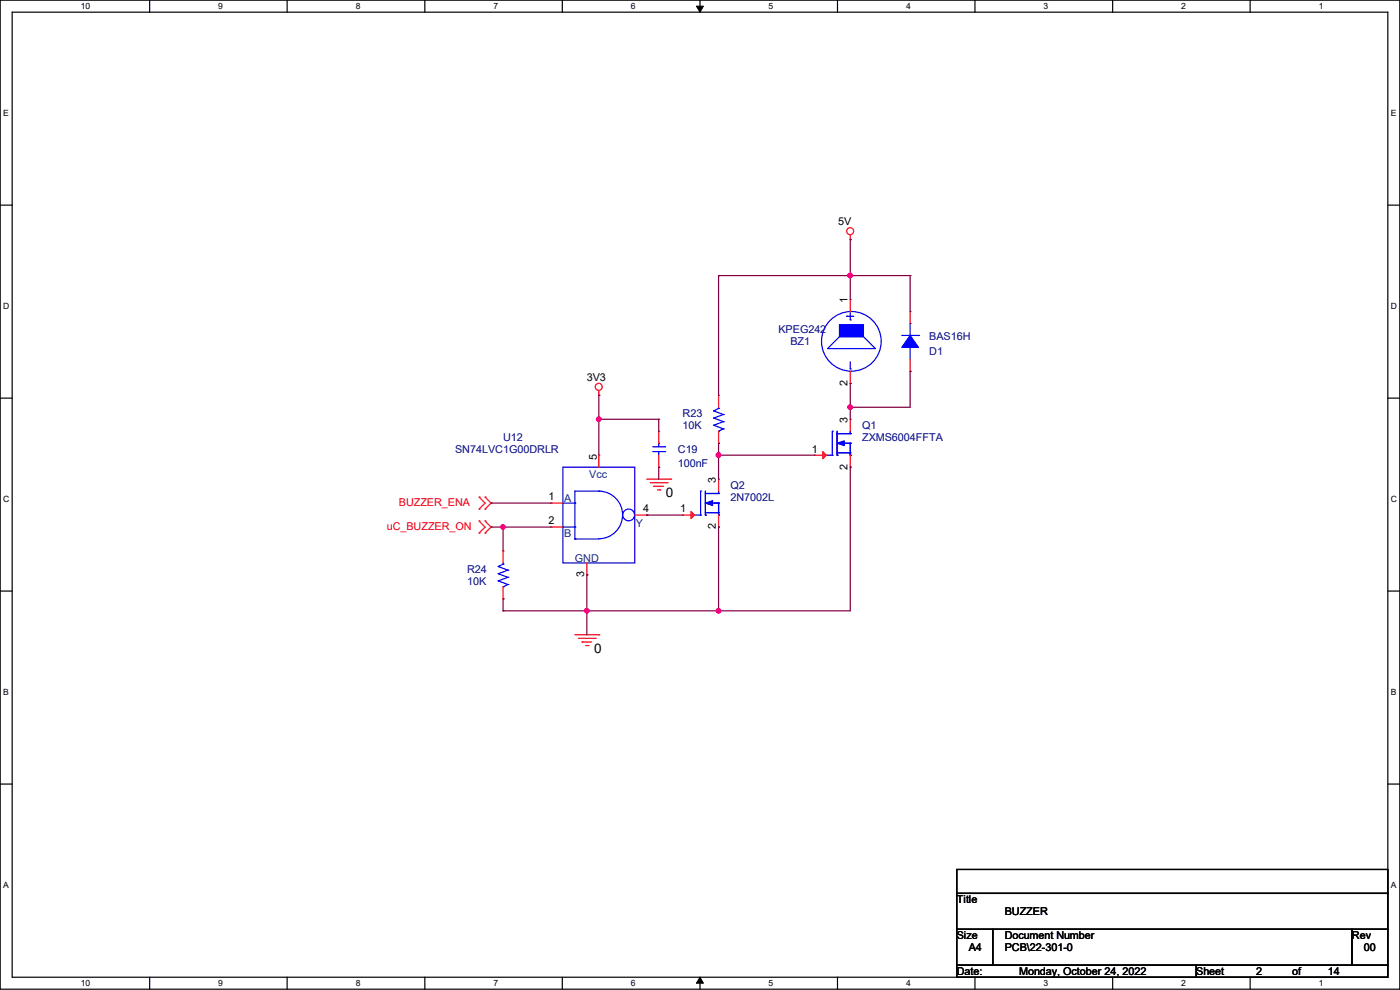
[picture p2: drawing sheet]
<svg xmlns="http://www.w3.org/2000/svg" width="297mm" height="210mm" viewBox="0 0 297 210" stroke-linecap="round" stroke-linejoin="round" font-family="sans-serif">
<path d="M0 0h297v209.8h-297zM2.6 2.6h291.8v204.7h-291.8z" fill="none" stroke="#000" stroke-width=".25"/>
<g fill="#fff">
<path d="M17.1 .3h2v2h-2z"/>
<path d="M17.1 207.6h2v1.9h-2z"/>
</g>
<path d="M31.7 0v2.6M31.7 207.3v2.5" fill="none" stroke="#000" stroke-width=".25"/>
<g fill="#fff">
<path d="M46.3 .3h1v2h-1z"/>
<path d="M46.3 207.6h1v1.9h-1z"/>
</g>
<path d="M60.9 0v2.6M60.9 207.3v2.5" fill="none" stroke="#000" stroke-width=".25"/>
<g fill="#fff">
<path d="M75.5 .3h1v2h-1z"/>
<path d="M75.5 207.6h1v1.9h-1z"/>
</g>
<path d="M90.1 0v2.6M90.1 207.3v2.5" fill="none" stroke="#000" stroke-width=".25"/>
<g fill="#fff">
<path d="M104.7 .3h1v2h-1z"/>
<path d="M104.7 207.6h1v1.9h-1z"/>
</g>
<path d="M119.3 0v2.6M119.3 207.3v2.5" fill="none" stroke="#000" stroke-width=".25"/>
<g fill="#fff">
<path d="M133.9 .3h.9v2h-.9z"/>
<path d="M133.9 207.6h.9v1.9h-.9z"/>
</g>
<path d="M148.5 0v2.6M148.5 207.3v2.5" fill="none" stroke="#000" stroke-width=".25"/>
<path d="M147.7 1.3h1.5l-.7 1.3zM148.5 207.3l.7 1.3h-1.5z" fill="#000" stroke="#000" stroke-width=".21"/>
<g fill="#fff">
<path d="M163.1 .3h.9v2h-.9z"/>
<path d="M163.1 207.6h.9v1.9h-.9z"/>
</g>
<path d="M177.7 0v2.6M177.7 207.3v2.5" fill="none" stroke="#000" stroke-width=".25"/>
<g fill="#fff">
<path d="M192.2 .3h1v2h-1z"/>
<path d="M192.2 207.6h1v1.9h-1z"/>
</g>
<path d="M206.8 0v2.6M206.8 207.3v2.5" fill="none" stroke="#000" stroke-width=".25"/>
<g fill="#fff">
<path d="M221.4 .3h1v2h-1z"/>
<path d="M221.4 207.6h1v1.9h-1z"/>
</g>
<path d="M236.1 0v2.6M236.1 207.3v2.5" fill="none" stroke="#000" stroke-width=".25"/>
<g fill="#fff">
<path d="M250.6 .3h1v2h-1z"/>
<path d="M250.6 207.6h1v1.9h-1z"/>
</g>
<path d="M265.2 0v2.6M265.2 207.3v2.5" fill="none" stroke="#000" stroke-width=".25"/>
<g fill="#fff">
<path d="M279.8 .3h1v2h-1z"/>
<path d="M279.8 207.6h1v1.9h-1z"/>
<path d="M.7 23h1.2v2h-1.2z"/>
<path d="M295.1 23h1.1v2h-1.1z"/>
<path d="M.7 64h1.2v2h-1.2z"/>
<path d="M295.1 64h1.2v2h-1.2z"/>
</g>
<path d="M0 43.5h2.6M294.4 43.5h2.6" fill="none" stroke="#000" stroke-width=".25"/>
<g fill="#fff">
<path d="M.7 104.9h1.2v2h-1.2z"/>
<path d="M295.1 104.9h1.2v2h-1.2z"/>
</g>
<path d="M0 84.5h2.6M294.4 84.5h2.6" fill="none" stroke="#000" stroke-width=".25"/>
<g fill="#fff">
<path d="M.7 145.8h1.2v2h-1.2z"/>
<path d="M295.1 145.8h1.1v2h-1.1z"/>
</g>
<path d="M0 125.4h2.6M294.4 125.4h2.6" fill="none" stroke="#000" stroke-width=".25"/>
<g fill="#fff">
<path d="M.7 186.8h1.2v2h-1.2z"/>
<path d="M295.1 186.8h1.1v2h-1.1z"/>
</g>
<path d="M0 166.3h2.6M294.4 166.3h2.6M203 184.4h91.4v5.1h-91.4zM203 189.5h91.4v7.6h-91.4zM203 197.1h7.6v7.7h-7.6zM210.6 197.1h76.2v7.7h-76.2zM286.8 197.1h7.6v7.7h-7.6zM203 204.8h50.8v2.5h-50.8zM253.8 204.8h40.6v2.5h-40.6z" fill="none" stroke="#000" stroke-width=".25"/>
<g fill="none" stroke="#f00" stroke-width=".25">
<path d="M180.4 50.8h.1M180.4 49.8v1M180.4 63.5h.1M180.4 63.5v2.6M180.4 78.8v2.5M193.1 78.8h.1M193.1 66.1h.1M193.1 66.1v2.5M193.1 76.2v2.6M127 83.9h.1M127 96.6h.1M127 82.8v1.1"/>
<path d="M127 96.6v2.5M139.7 99.1h.1M139.7 91.5h.1M139.7 91.5v2.5M139.7 96.6v2.5M152.4 94h.1M152.4 83.9h.1M152.4 83.9v2.5M152.4 91.5v2.5M172.8 96.6h.1M172.8 96.6h2.5M180.4 99.1h.1"/>
<path d="M180.4 88.9h.1M180.4 81.3h.1M180.4 88.9v2.6M180.4 96.6v2.5M101.6 105.5h.1M101.6 108h.1M101.6 110.5h.1M101.6 113.1h.1M101.6 105.5l1.3 1.2-1.3 1.3M101.6 110.5l1.3 1.3-1.3 1.3M102.9 108h.1M102.9 105.5h.1"/>
<path d="M102.9 113.1h.1M102.9 110.5h.1M102.9 105.5l1.3 1.2-1.3 1.3M102.9 110.5l1.3 1.3-1.3 1.3M106.7 116.9h.1M106.7 116.9v2.5M116.9 106.7h.1M116.9 111.8h.1M116.9 106.7h2.5M116.9 111.8h2.5M124.5 119.4v2.6M134.7 109.3h2.5"/>
<path d="M137.2 109.3h.1M137.2 101.6h5.1M138 102.4h3.5M138.7 103.2h.1M138.7 103.2h2.1M139.5 103.9h.5M140 103.9h.1M141.5 102.4h.1M142.3 101.6h.1M144.8 109.3h.1M144.8 109.3h2.6M152.4 111.8h.1"/>
<path d="M152.4 101.6h.1M152.4 101.6v2.6M152.4 109.3v2.5M106.7 127h.1M106.7 124.5v2.5M122 134.7h5M122.7 135.4h3.6M123.5 136.2h.1M123.5 136.2h2M124.2 136.9h.6M124.5 122h.1M124.8 136.9h.1"/>
<path d="M126.3 135.4h.1M127 134.7h.1"/>
<circle cx="180.4" cy="49" r=".74"/>
<circle cx="127" cy="82.1" r=".74"/>
</g>
<g fill="none" stroke="#00f" stroke-width=".25">
<path d="M175.6 74l2.5-2.6h5.1l2.5 2.6zM179.6 67.1h.1M179.6 67.1h1.5M180.4 67.9h.1M180.4 78.3h.1M180.4 66.3v1.6M180.4 76.8v1.5M191.3 71.2h3.6M193.1 73.7h.1M193.1 68.6h.1M193.1 68.6v2.6M193.1 73.7v2.5"/>
<path d="M194.9 71.2h.1M119.4 99.1h15.3v20.3h-15.3zM138.5 95.8h2.5M138.5 94.8h2.5M139.7 94h.1M139.7 95.8h.1M139.7 94v.8M139.7 95.8v.8M141 95.8h.1M141 94.8h.1M151.4 87.2h.1M151.4 88.7h.1"/>
<path d="M151.4 90.2h.1M151.4 87.2l2.1 .7M151.4 88.7l2.1 .8M151.4 90.2l2.1 .8M152.4 91.5h.1M152.4 86.7h.1M152.4 86.4v.3M152.4 86.7l-1 .5M153.5 87.9h.1M153.5 89.5h.1M153.5 91h.1M153.5 87.9l-2.1 .8"/>
<path d="M153.5 89.5l-2.1 .7M153.5 91l-1.1 .5M175.3 96.6h1.3M176.6 96.6h.1M176.6 91.5h.1M176.6 91.5v5.1M177.6 96.6h.1M177.6 92h.1M177.6 91.5v5.1M177.6 92h2.8M177.6 96.1h2.8M177.8 92h.1"/>
<path d="M178.9 94h1.5M180.1 96.1h.1M180.4 92h.1M180.4 94h.1M180.4 96.6h.1M180.4 96.1h.1M180.4 91.5v.5M180.4 94v2.6M106.7 119.7h.1M106.7 119.7l-1 .5M106.7 119.4v.3M119.4 106.7h2.6"/>
<path d="M119.4 111.8h2.6M122 114.3h.1M122 106.7h.1M122 111.8h.1M122 114.3h5M127 104.2h.1M127 104.2a5.1 5.1 0 0 1 5.1 5 5.1 5.1 0 0 1-5.1 5.1M127 104.2h-5v10.1M147.4 109.3h1.2M148.6 109.3h.1M148.6 104.2h.1M148.6 104.2v5.1"/>
<path d="M149.6 109.3h.1M149.6 104.7h.1M149.6 104.2v5.1M149.6 104.7h2.8M149.6 108.8h2.8M149.9 104.7h.1M150.9 106.7h1.5M152.2 108.8h.1M152.4 104.7h.1M152.4 106.7h.1M152.4 109.3h.1M152.4 108.8h.1"/>
<path d="M152.4 104.2v.5M152.4 106.7v2.6M105.7 120.2h.1M105.7 121.7h.1M105.7 123.2h.1M105.7 120.2l2 .7M105.7 121.7l2 .8M105.7 123.2l2 .8M106.7 124.5h.1M107.7 120.9h.1M107.7 122.5h.1M107.7 124h.1"/>
<path d="M107.7 120.9l-2 .8M107.7 122.5l-2 .7M107.7 124l-1 .5"/>
<circle cx="180.6" cy="72.4" r="6.3"/>
<circle cx="133.4" cy="109.2" r="1.25"/>
</g>
<g fill="#00f" stroke="#00f" stroke-width=".25">
<path d="M177.6 94l1.5-.5v1z"/>
<path d="M149.6 106.7l1.6-.5v1z"/>
<path d="M193.1 71.2l1.8 2.5h-3.6z" fill-rule="evenodd"/>
<path d="M178.1 68.9h5.1v2.5h-5.1z" fill-rule="evenodd"/>
</g>
<g fill="#f00" stroke="#f00" stroke-width=".25">
<path d="M174.5 95.8l.8 .8-.8 .7z"/>
<path d="M146.6 108.5l.8 .8-.8 .7z"/>
</g>
<g fill="none" stroke="#800040" stroke-width=".25">
<path d="M152.4 58.5h.1M152.4 58.5h40.7M152.4 58.5v25.4M180.4 50.8h.1M180.4 58.5h.1M180.4 50.8v12.7M193.1 58.5h.1M193.1 58.5v7.6M193.1 78.8h.1M193.1 78.8v7.6h-12.7M127 83.9h.1M127 88.9h.1"/>
<path d="M127 83.9v12.7M127 88.9h12.7M139.7 99.1h.1M139.7 88.9h.1M139.7 88.9v2.6M139.7 99.1v2.5M152.4 96.6h.1M152.4 94h.1M152.4 96.6h20.4M152.4 94v7.6M180.4 99.1h.1M180.4 81.3h.1"/>
<path d="M180.4 86.4h.1M180.4 81.3v7.6M180.4 99.1v30.5h-73.7M104.2 106.7h.1M104.2 111.8h.1M104.2 106.7h12.7M104.2 111.8h12.7M106.7 111.8h.1M106.7 111.8v5.1M137.2 109.3h.1M137.2 109.3h7.6M152.4 111.8h.1"/>
<path d="M152.4 111.8v17.8M106.7 127h.1M106.7 129.6h.1M106.7 127v2.6M124.5 122h.1M124.5 129.6h.1M124.5 122v12.7M152.4 129.6h.1"/>
</g>
<g fill="#f0f" stroke="#f0f" stroke-width=".25">
<circle cx="127" cy="88.9" r=".49"/>
<circle cx="180.4" cy="58.4" r=".49"/>
<circle cx="180.4" cy="86.4" r=".49"/>
<circle cx="106.7" cy="111.8" r=".49"/>
<circle cx="152.4" cy="129.6" r=".49"/>
<circle cx="124.5" cy="129.6" r=".49"/>
<circle cx="152.4" cy="96.5" r=".49"/>
</g>
<g font-size="2.8">
<text x="141.3" y="105.5">0</text>
<text x="126" y="138.5">0</text>
</g>
<g font-size="2.3">
<text x="177.8" y="47.8">5V</text>
<text x="179.8" y="64.3" transform="rotate(-90 179.8 64.3)">1</text>
<text x="124.5" y="80.9">3V3</text>
<text x="179.8" y="81.8" transform="rotate(-90 179.8 81.8)">2</text>
<text x="179.8" y="89.7" transform="rotate(-90 179.8 89.7)">3</text>
<text x="126.6" y="97.6" transform="rotate(-90 126.6 97.6)">5</text>
<text x="172.3" y="96">1</text>
<text x="179.8" y="99.6" transform="rotate(-90 179.8 99.6)">2</text>
<text x="116.4" y="106.2">1</text>
<text x="151.9" y="102.4" transform="rotate(-90 151.9 102.4)">3</text>
<text x="116.4" y="111.3">2</text>
<text x="136.4" y="108.7">4</text>
<text x="144.3" y="108.7">1</text>
<text x="151.9" y="112.3" transform="rotate(-90 151.9 112.3)">2</text>
<text x="124" y="122.5" transform="rotate(-90 124 122.5)">3</text>
<text x="203" y="191.6">Title</text>
<text x="213.2" y="194.1">BUZZER</text>
<text x="203" y="199.2">Size</text>
<text x="205.5" y="201.8">A4</text>
<text x="213.1" y="199.2">Document Number</text>
<text x="213.2" y="201.8">PCB\22-301-0</text>
<text x="286.8" y="199.2">Rev</text>
<text x="289.4" y="201.8">00</text>
<text x="203" y="206.8">Date:</text>
<text x="216.2" y="206.8">Monday, October 24, 2022</text>
<text x="253.8" y="206.8">Sheet</text>
<text x="266.5" y="206.8">2</text>
<text x="274.1" y="206.8">of</text>
<text x="281.7" y="206.8">14</text>
</g>
<g font-size="2.3" fill="#000080">
<text x="165.1" y="70.7">KPEG242</text>
<text x="167.7" y="73.2">BZ1</text>
<text x="197.1" y="75.3">D1</text>
<text x="197.1" y="72.2">BAS16H</text>
<text x="144.8" y="88.5">R23</text>
<text x="106.7" y="93.6">U12</text>
<text x="144.8" y="91">10K</text>
<text x="182.9" y="91">Q1</text>
<text x="182.9" y="93.6">ZXMS6004FFTA</text>
<text x="96.6" y="96.1">SN74LVC1G00DRLR</text>
<text x="143.8" y="96.1">C19</text>
<text x="143.8" y="99.1">100nF</text>
<text x="155" y="103.7">Q2</text>
<text x="155" y="106.3">2N7002L</text>
<text x="99.1" y="121.5">R24</text>
<text x="99.1" y="124">10K</text>
</g>
<g font-size="2.3" fill="#004080">
<text x="125" y="101.4">Vcc</text>
<text x="119.7" y="106.5">A</text>
<text x="119.7" y="113.9">B</text>
<text x="134.9" y="111.8">Y</text>
<text x="122" y="119.2">GND</text>
</g>
<g font-size="2.3" fill="#f00">
<text x="84.6" y="107.3">BUZZER_ENA</text>
<text x="82.1" y="112.4">uC_BUZZER_ON</text>
</g>
<g font-size="1.8">
<text x="17.1" y="1.9">10</text>
<text x="46.3" y="1.9">9</text>
<text x="75.5" y="1.9">8</text>
<text x="104.7" y="1.9">7</text>
<text x="133.9" y="1.9">6</text>
<text x="163.1" y="1.9">5</text>
<text x="192.2" y="1.9">4</text>
<text x="221.4" y="1.9">3</text>
<text x="250.6" y="1.9">2</text>
<text x="279.8" y="1.9">1</text>
<text x=".7" y="24.6">E</text>
<text x="295.1" y="24.6">E</text>
<text x=".7" y="65.6">D</text>
<text x="295.1" y="65.6">D</text>
<text x=".7" y="106.5">C</text>
<text x="295.1" y="106.5">C</text>
<text x=".7" y="147.4">B</text>
<text x="295.1" y="147.4">B</text>
<text x=".7" y="188.4">A</text>
<text x="295.1" y="188.4">A</text>
<text x="17.1" y="209.2">10</text>
<text x="46.3" y="209.2">9</text>
<text x="75.5" y="209.2">8</text>
<text x="104.7" y="209.2">7</text>
<text x="133.9" y="209.2">6</text>
<text x="163.1" y="209.2">5</text>
<text x="192.2" y="209.2">4</text>
<text x="221.4" y="209.2">3</text>
<text x="250.6" y="209.2">2</text>
<text x="279.8" y="209.2">1</text>
</g>
</svg>
